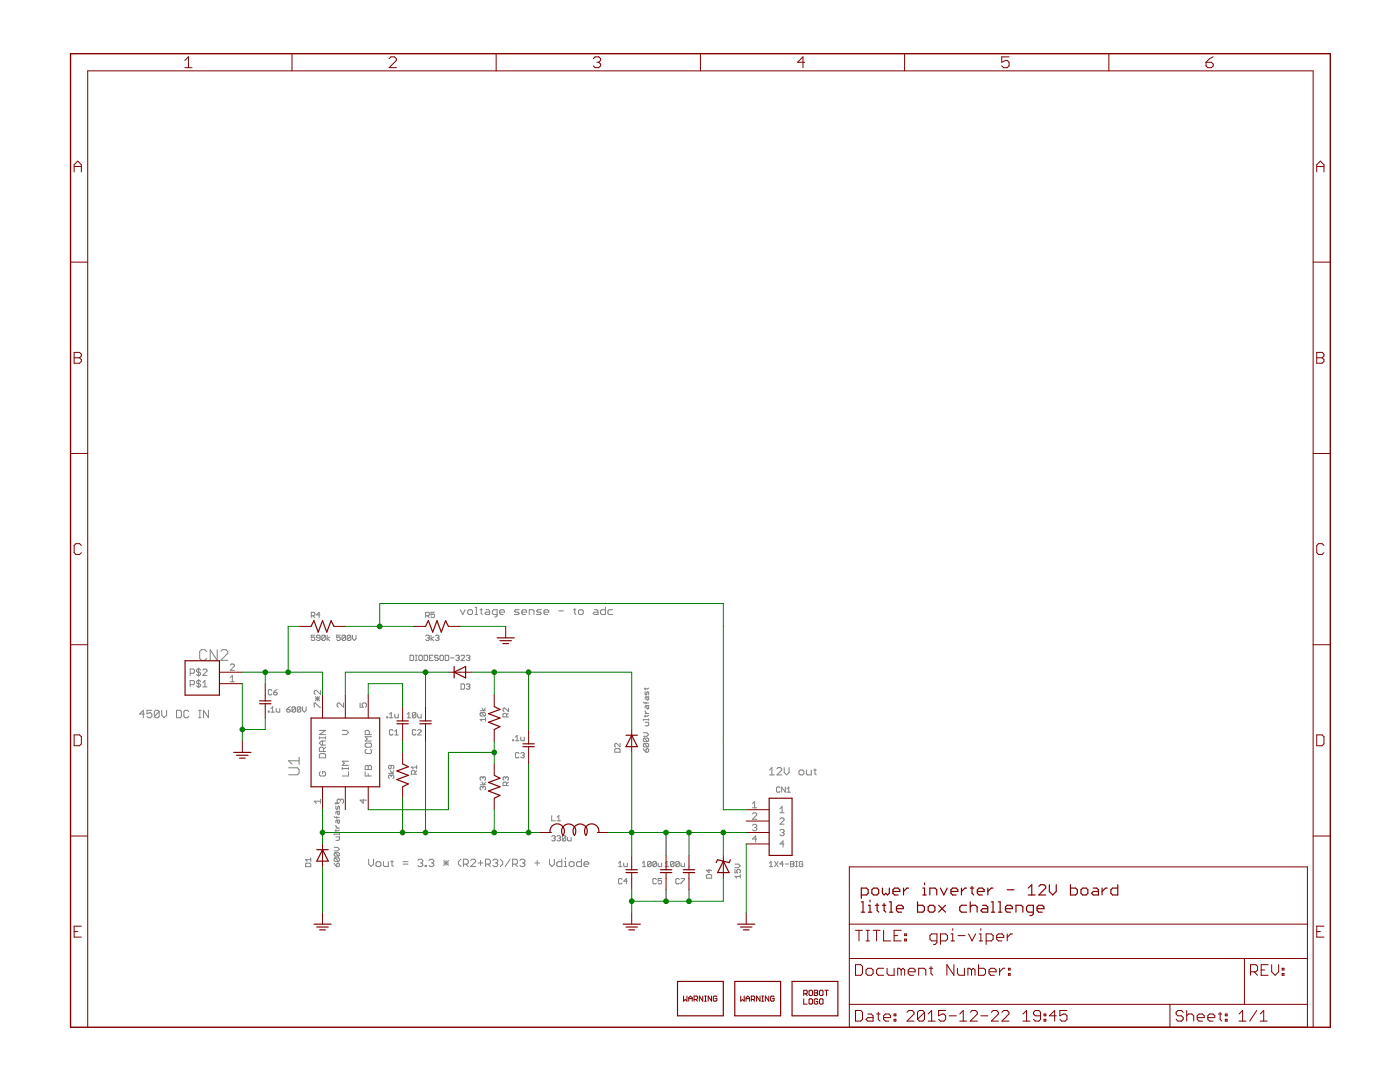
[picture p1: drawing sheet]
<?xml version="1.0" encoding="utf-8"?>
<!DOCTYPE eagle SYSTEM "eagle.dtd">
<eagle version="7.2.0">
<drawing>
<settings>
<setting alwaysvectorfont="yes"/>
<setting verticaltext="up"/>
</settings>
<grid distance="0.1" unitdist="inch" unit="inch" style="lines" multiple="1" display="no" altdistance="0.01" altunitdist="inch" altunit="inch"/>
<schematic xreflabel="%F%N/%S.%C%R" xrefpart="/%S.%C%R">
<libraries>
<library name="frames">
<symbols>
<symbol name="FRAME_A_L">
<frame x1="0" y1="0" x2="279.4" y2="215.9" columns="6" rows="5" layer="94" border-bottom="no"/>
</symbol>
<symbol name="DOCFIELD">
<wire x1="0" y1="0" x2="71.12" y2="0" width="0.1016" layer="94"/>
<wire x1="101.6" y1="15.24" x2="87.63" y2="15.24" width="0.1016" layer="94"/>
<wire x1="0" y1="0" x2="0" y2="5.08" width="0.1016" layer="94"/>
<wire x1="0" y1="5.08" x2="71.12" y2="5.08" width="0.1016" layer="94"/>
<wire x1="0" y1="5.08" x2="0" y2="15.24" width="0.1016" layer="94"/>
<wire x1="101.6" y1="15.24" x2="101.6" y2="5.08" width="0.1016" layer="94"/>
<wire x1="71.12" y1="5.08" x2="71.12" y2="0" width="0.1016" layer="94"/>
<wire x1="71.12" y1="5.08" x2="87.63" y2="5.08" width="0.1016" layer="94"/>
<wire x1="71.12" y1="0" x2="101.6" y2="0" width="0.1016" layer="94"/>
<wire x1="87.63" y1="15.24" x2="87.63" y2="5.08" width="0.1016" layer="94"/>
<wire x1="87.63" y1="15.24" x2="0" y2="15.24" width="0.1016" layer="94"/>
<wire x1="87.63" y1="5.08" x2="101.6" y2="5.08" width="0.1016" layer="94"/>
<wire x1="101.6" y1="5.08" x2="101.6" y2="0" width="0.1016" layer="94"/>
<wire x1="0" y1="15.24" x2="0" y2="22.86" width="0.1016" layer="94"/>
<wire x1="101.6" y1="35.56" x2="0" y2="35.56" width="0.1016" layer="94"/>
<wire x1="101.6" y1="35.56" x2="101.6" y2="22.86" width="0.1016" layer="94"/>
<wire x1="0" y1="22.86" x2="101.6" y2="22.86" width="0.1016" layer="94"/>
<wire x1="0" y1="22.86" x2="0" y2="35.56" width="0.1016" layer="94"/>
<wire x1="101.6" y1="22.86" x2="101.6" y2="15.24" width="0.1016" layer="94"/>
<text x="1.27" y="1.27" size="2.54" layer="94" font="vector">Date:</text>
<text x="12.7" y="1.27" size="2.54" layer="94" font="vector">&gt;LAST_DATE_TIME</text>
<text x="72.39" y="1.27" size="2.54" layer="94" font="vector">Sheet:</text>
<text x="86.36" y="1.27" size="2.54" layer="94" font="vector">&gt;SHEET</text>
<text x="88.9" y="11.43" size="2.54" layer="94" font="vector">REV:</text>
<text x="1.27" y="19.05" size="2.54" layer="94" font="vector">TITLE:</text>
<text x="1.27" y="11.43" size="2.54" layer="94" font="vector">Document Number:</text>
<text x="17.78" y="19.05" size="2.54" layer="94" font="vector">&gt;DRAWING_NAME</text>
</symbol>
</symbols>
<devicesets>
<deviceset name="FRAME_A_L" prefix="FRAME" uservalue="yes">
<gates>
<gate name="G$1" symbol="FRAME_A_L" x="0" y="0" addlevel="always"/>
<gate name="G$2" symbol="DOCFIELD" x="172.72" y="0" addlevel="always"/>
</gates>
<devices>
<device name="">
<technologies>
<technology name=""/>
</technologies>
</device>
</devices>
</deviceset>
</devicesets>
</library>
<library name="jaw">
<symbols>
<symbol name="VIPER26">
<pin name="LIM" x="-12.7" y="0" length="middle"/>
<pin name="G" x="-12.7" y="5.08" length="middle"/>
<pin name="FB" x="-12.7" y="-5.08" length="middle"/>
<pin name="V" x="12.7" y="0" length="middle" rot="R180"/>
<pin name="DRAIN" x="12.7" y="5.08" length="middle" rot="R180"/>
<pin name="COMP" x="12.7" y="-5.08" length="middle" rot="R180"/>
<wire x1="-7.62" y1="7.62" x2="7.62" y2="7.62" width="0.254" layer="94"/>
<wire x1="7.62" y1="7.62" x2="7.62" y2="-7.62" width="0.254" layer="94"/>
<wire x1="7.62" y1="-7.62" x2="-7.62" y2="-7.62" width="0.254" layer="94"/>
<wire x1="-7.62" y1="-7.62" x2="-7.62" y2="7.62" width="0.254" layer="94"/>
<text x="-5.08" y="10.16" size="2.54" layer="95">&gt;NAME</text>
</symbol>
<symbol name="PWR-GND">
<pin name="GND" x="0" y="2.54" visible="off" length="short" direction="sup" rot="R270"/>
<wire x1="-1.905" y1="0" x2="1.905" y2="0" width="0.254" layer="94"/>
<wire x1="-1.27" y1="-0.635" x2="1.27" y2="-0.635" width="0.254" layer="94"/>
<wire x1="-0.635" y1="-1.27" x2="0.635" y2="-1.27" width="0.254" layer="94"/>
</symbol>
<symbol name="DIODE">
<wire x1="-1.27" y1="-1.27" x2="1.27" y2="0" width="0.254" layer="94"/>
<wire x1="1.27" y1="0" x2="-1.27" y2="1.27" width="0.254" layer="94"/>
<wire x1="1.27" y1="1.27" x2="1.27" y2="0" width="0.254" layer="94"/>
<wire x1="-1.27" y1="1.27" x2="-1.27" y2="-1.27" width="0.254" layer="94"/>
<wire x1="1.27" y1="0" x2="1.27" y2="-1.27" width="0.254" layer="94"/>
<text x="-2.54" y="2.54" size="1.27" layer="95">&gt;NAME</text>
<text x="-2.54" y="-3.81" size="1.27" layer="96">&gt;VALUE</text>
<pin name="A" x="-2.54" y="0" visible="off" length="short" direction="pas"/>
<pin name="C" x="2.54" y="0" visible="off" length="short" direction="pas" rot="R180"/>
</symbol>
<symbol name="L">
<pin name="P$1" x="-7.62" y="0" visible="off" length="short" direction="pas" swaplevel="1"/>
<pin name="P$2" x="7.62" y="0" visible="off" length="short" direction="pas" swaplevel="1" rot="R180"/>
<text x="-5.08" y="2.54" size="1.27" layer="95">&gt;NAME</text>
<text x="-5.08" y="-1.905" size="1.27" layer="96">&gt;VALUE</text>
<wire x1="-2.54" y1="-0.635" x2="0" y2="-0.635" width="0.254" layer="94" curve="-253.739795"/>
<wire x1="0" y1="-0.635" x2="2.54" y2="-0.635" width="0.254" layer="94" curve="-253.739795"/>
<wire x1="-2.54" y1="-0.635" x2="-5.3975" y2="0" width="0.254" layer="94" curve="228.17983"/>
<wire x1="2.54" y1="-0.635" x2="5.3975" y2="0" width="0.254" layer="94" curve="-228.17983"/>
</symbol>
<symbol name="C">
<pin name="P$1" x="0" y="5.08" visible="off" length="short" direction="pas" swaplevel="1" rot="R270"/>
<pin name="P$2" x="0" y="-2.54" visible="off" length="short" direction="pas" swaplevel="1" rot="R90"/>
<text x="0.635" y="2.54" size="1.27" layer="95">&gt;NAME</text>
<text x="0.635" y="-1.27" size="1.27" layer="96">&gt;VALUE</text>
<wire x1="1.27" y1="1.27" x2="0" y2="1.27" width="0.254" layer="94"/>
<wire x1="0" y1="1.27" x2="-1.27" y2="1.27" width="0.254" layer="94"/>
<wire x1="1.27" y1="0.635" x2="0" y2="0.635" width="0.254" layer="94"/>
<wire x1="0" y1="0.635" x2="-1.27" y2="0.635" width="0.254" layer="94"/>
<wire x1="0" y1="1.27" x2="0" y2="2.54" width="0.1524" layer="94"/>
<wire x1="0" y1="0.635" x2="0" y2="0" width="0.1524" layer="94"/>
</symbol>
<symbol name="R">
<pin name="P$1" x="-5.08" y="0" visible="off" length="short" direction="pas" swaplevel="1"/>
<pin name="P$2" x="5.08" y="0" visible="off" length="short" direction="pas" swaplevel="1" rot="R180"/>
<wire x1="-2.54" y1="0" x2="-1.905" y2="1.27" width="0.254" layer="94"/>
<wire x1="-1.905" y1="1.27" x2="-0.9525" y2="-1.27" width="0.254" layer="94"/>
<wire x1="-0.9525" y1="-1.27" x2="0" y2="1.27" width="0.254" layer="94"/>
<wire x1="0" y1="1.27" x2="0.9525" y2="-1.27" width="0.254" layer="94"/>
<wire x1="0.9525" y1="-1.27" x2="1.905" y2="1.27" width="0.254" layer="94"/>
<text x="-2.54" y="1.905" size="1.27" layer="95">&gt;NAME</text>
<text x="-2.54" y="-3.175" size="1.27" layer="96">&gt;VALUE</text>
<wire x1="1.905" y1="1.27" x2="2.54" y2="0" width="0.254" layer="94"/>
</symbol>
<symbol name="ZENER">
<wire x1="-1.27" y1="-1.27" x2="1.27" y2="0" width="0.254" layer="94"/>
<wire x1="1.27" y1="0" x2="-1.27" y2="1.27" width="0.254" layer="94"/>
<wire x1="1.5875" y1="1.27" x2="1.27" y2="0" width="0.254" layer="94"/>
<wire x1="-1.27" y1="1.27" x2="-1.27" y2="-1.27" width="0.254" layer="94"/>
<wire x1="1.27" y1="0" x2="0.9525" y2="-1.27" width="0.254" layer="94"/>
<text x="-2.54" y="2.54" size="1.27" layer="95">&gt;NAME</text>
<text x="-2.54" y="-3.81" size="1.27" layer="96">&gt;VALUE</text>
<pin name="A" x="-2.54" y="0" visible="off" length="short" direction="pas"/>
<pin name="C" x="2.54" y="0" visible="off" length="short" direction="pas" rot="R180"/>
<wire x1="0.9525" y1="1.5875" x2="1.5875" y2="1.27" width="0.254" layer="94"/>
<wire x1="0.9525" y1="-1.27" x2="1.5875" y2="-1.5875" width="0.254" layer="94"/>
</symbol>
<symbol name="HEADER-1X2">
<pin name="P$1" x="-5.08" y="2.54" length="middle"/>
<pin name="P$2" x="-5.08" y="0" length="middle"/>
<wire x1="0" y1="2.54" x2="0" y2="5.08" width="0.254" layer="94"/>
<wire x1="0" y1="5.08" x2="7.62" y2="5.08" width="0.254" layer="94"/>
<wire x1="7.62" y1="5.08" x2="7.62" y2="-2.54" width="0.254" layer="94"/>
<wire x1="7.62" y1="-2.54" x2="0" y2="-2.54" width="0.254" layer="94"/>
<wire x1="0" y1="-2.54" x2="0" y2="2.54" width="0.254" layer="94"/>
<text x="-2.54" y="-5.08" size="2.54" layer="95">&gt;NAME</text>
</symbol>
<symbol name="ROBOTMAN-LOGO">
<text x="-2.54" y="0" size="1.27" layer="94">ROBOT
LOGO</text>
<wire x1="-5.08" y1="5.08" x2="-5.08" y2="-2.54" width="0.254" layer="94"/>
<wire x1="-5.08" y1="-2.54" x2="5.08" y2="-2.54" width="0.254" layer="94"/>
<wire x1="5.08" y1="-2.54" x2="5.08" y2="5.08" width="0.254" layer="94"/>
<wire x1="5.08" y1="5.08" x2="-5.08" y2="5.08" width="0.254" layer="94"/>
</symbol>
<symbol name="SYMBOL-WARNING">
<wire x1="-5.08" y1="2.54" x2="-5.08" y2="-5.08" width="0.254" layer="94"/>
<wire x1="-5.08" y1="-5.08" x2="5.08" y2="-5.08" width="0.254" layer="94"/>
<wire x1="5.08" y1="-5.08" x2="5.08" y2="2.54" width="0.254" layer="94"/>
<wire x1="5.08" y1="2.54" x2="-5.08" y2="2.54" width="0.254" layer="94"/>
<text x="-3.81" y="-1.905" size="1.27" layer="94" ratio="10">WARNING</text>
</symbol>
</symbols>
<devicesets>
<deviceset name="VIPER26" prefix="U">
<gates>
<gate name="G$1" symbol="VIPER26" x="0" y="0"/>
</gates>
<devices>
<device name="DIP7" package="VIPER26-P7">
<connects>
<connect gate="G$1" pin="COMP" pad="5"/>
<connect gate="G$1" pin="DRAIN" pad="7 8"/>
<connect gate="G$1" pin="FB" pad="4"/>
<connect gate="G$1" pin="G" pad="1"/>
<connect gate="G$1" pin="LIM" pad="3"/>
<connect gate="G$1" pin="V" pad="2"/>
</connects>
<technologies>
<technology name=""/>
</technologies>
</device>
</devices>
</deviceset>
<deviceset name="PWR-GND" prefix="GND">
<gates>
<gate name="G$1" symbol="PWR-GND" x="0" y="0"/>
</gates>
<devices>
<device name="">
<technologies>
<technology name=""/>
</technologies>
</device>
</devices>
</deviceset>
<deviceset name="DIODE" prefix="D">
<gates>
<gate name="G$1" symbol="DIODE" x="0" y="0"/>
</gates>
<devices>
<device name="SOD-123" package="SOD-123">
<connects>
<connect gate="G$1" pin="A" pad="A"/>
<connect gate="G$1" pin="C" pad="C"/>
</connects>
<technologies>
<technology name=""/>
</technologies>
</device>
<device name="SOD-323" package="SOD-323">
<connects>
<connect gate="G$1" pin="A" pad="A"/>
<connect gate="G$1" pin="C" pad="C"/>
</connects>
<technologies>
<technology name=""/>
</technologies>
</device>
<device name="DO-219AB" package="DO-219AB">
<connects>
<connect gate="G$1" pin="A" pad="A"/>
<connect gate="G$1" pin="C" pad="C"/>
</connects>
<technologies>
<technology name=""/>
</technologies>
</device>
<device name="DO-214AA" package="DO-214AA">
<connects>
<connect gate="G$1" pin="A" pad="A"/>
<connect gate="G$1" pin="C" pad="C"/>
</connects>
<technologies>
<technology name=""/>
</technologies>
</device>
<device name="DO-214AC" package="DO-214AC">
<connects>
<connect gate="G$1" pin="A" pad="A"/>
<connect gate="G$1" pin="C" pad="C"/>
</connects>
<technologies>
<technology name=""/>
</technologies>
</device>
</devices>
</deviceset>
<deviceset name="L" prefix="L" uservalue="yes">
<gates>
<gate name="G$1" symbol="L" x="0" y="0"/>
</gates>
<devices>
<device name="SMD0603" package="SMD0603">
<connects>
<connect gate="G$1" pin="P$1" pad="1"/>
<connect gate="G$1" pin="P$2" pad="2"/>
</connects>
<technologies>
<technology name=""/>
</technologies>
</device>
<device name="CMS3" package="CMS3">
<connects>
<connect gate="G$1" pin="P$1" pad="1"/>
<connect gate="G$1" pin="P$2" pad="2"/>
</connects>
<technologies>
<technology name=""/>
</technologies>
</device>
<device name="WEPD" package="WEPDSMD">
<connects>
<connect gate="G$1" pin="P$1" pad="1"/>
<connect gate="G$1" pin="P$2" pad="2"/>
</connects>
<technologies>
<technology name=""/>
</technologies>
</device>
<device name="1140" package="BOURNS1140">
<connects>
<connect gate="G$1" pin="P$1" pad="P$1"/>
<connect gate="G$1" pin="P$2" pad="P$2"/>
</connects>
<technologies>
<technology name=""/>
</technologies>
</device>
<device name="AIRD03" package="AIRD03">
<connects>
<connect gate="G$1" pin="P$1" pad="P$1"/>
<connect gate="G$1" pin="P$2" pad="P$2"/>
</connects>
<technologies>
<technology name=""/>
</technologies>
</device>
<device name="2303" package="BOURNS2303">
<connects>
<connect gate="G$1" pin="P$1" pad="P$1"/>
<connect gate="G$1" pin="P$2" pad="P$2"/>
</connects>
<technologies>
<technology name=""/>
</technologies>
</device>
<device name="2100" package="BOURNS2100">
<connects>
<connect gate="G$1" pin="P$1" pad="P$1"/>
<connect gate="G$1" pin="P$2" pad="P$2"/>
</connects>
<technologies>
<technology name=""/>
</technologies>
</device>
</devices>
</deviceset>
<deviceset name="C" prefix="C" uservalue="yes">
<gates>
<gate name="G$1" symbol="C" x="0" y="0"/>
</gates>
<devices>
<device name="0603" package="SMD0603">
<connects>
<connect gate="G$1" pin="P$1" pad="1"/>
<connect gate="G$1" pin="P$2" pad="2"/>
</connects>
<technologies>
<technology name=""/>
</technologies>
</device>
<device name="0805" package="SMD0805">
<connects>
<connect gate="G$1" pin="P$1" pad="1"/>
<connect gate="G$1" pin="P$2" pad="2"/>
</connects>
<technologies>
<technology name=""/>
</technologies>
</device>
<device name="1210" package="SMD1210">
<connects>
<connect gate="G$1" pin="P$1" pad="1"/>
<connect gate="G$1" pin="P$2" pad="2"/>
</connects>
<technologies>
<technology name=""/>
</technologies>
</device>
<device name="MKP1848S62010JY5F" package="MKP1848S62010JY5F">
<connects>
<connect gate="G$1" pin="P$1" pad="1A 1B"/>
<connect gate="G$1" pin="P$2" pad="2A 2B"/>
</connects>
<technologies>
<technology name=""/>
</technologies>
</device>
<device name="R46KI333000N1M" package="R46KI333000N1M">
<connects>
<connect gate="G$1" pin="P$1" pad="P$1"/>
<connect gate="G$1" pin="P$2" pad="P$2"/>
</connects>
<technologies>
<technology name=""/>
</technologies>
</device>
<device name="2220" package="SMD2220">
<connects>
<connect gate="G$1" pin="P$1" pad="P$1"/>
<connect gate="G$1" pin="P$2" pad="P$2"/>
</connects>
<technologies>
<technology name=""/>
</technologies>
</device>
</devices>
</deviceset>
<deviceset name="R" prefix="R" uservalue="yes">
<gates>
<gate name="G$1" symbol="R" x="0" y="0"/>
</gates>
<devices>
<device name="0603" package="SMD0603">
<connects>
<connect gate="G$1" pin="P$1" pad="1"/>
<connect gate="G$1" pin="P$2" pad="2"/>
</connects>
<technologies>
<technology name=""/>
</technologies>
</device>
<device name="1206" package="SMD1206">
<connects>
<connect gate="G$1" pin="P$1" pad="1"/>
<connect gate="G$1" pin="P$2" pad="2"/>
</connects>
<technologies>
<technology name=""/>
</technologies>
</device>
<device name="2512" package="SMD2512">
<connects>
<connect gate="G$1" pin="P$1" pad="P$1"/>
<connect gate="G$1" pin="P$2" pad="P$2"/>
</connects>
<technologies>
<technology name=""/>
</technologies>
</device>
<device name="0612" package="SMD0612">
<connects>
<connect gate="G$1" pin="P$1" pad="P$1"/>
<connect gate="G$1" pin="P$2" pad="P$2"/>
</connects>
<technologies>
<technology name=""/>
</technologies>
</device>
</devices>
</deviceset>
<deviceset name="ZENER" prefix="D">
<gates>
<gate name="G$1" symbol="ZENER" x="0" y="0"/>
</gates>
<devices>
<device name="" package="SOD-323@1">
<connects>
<connect gate="G$1" pin="A" pad="A"/>
<connect gate="G$1" pin="C" pad="C"/>
</connects>
<technologies>
<technology name=""/>
</technologies>
</device>
</devices>
</deviceset>
<deviceset name="HEADER-1X2" prefix="CN">
<gates>
<gate name="G$1" symbol="HEADER-1X2" x="-2.54" y="0"/>
</gates>
<devices>
<device name="M127" package="M127-1X2-THM">
<connects>
<connect gate="G$1" pin="P$1" pad="P$1"/>
<connect gate="G$1" pin="P$2" pad="P$2"/>
</connects>
<technologies>
<technology name=""/>
</technologies>
</device>
<device name="M254" package="HEADER-1X2-THM-TIGHT">
<connects>
<connect gate="G$1" pin="P$1" pad="P$1"/>
<connect gate="G$1" pin="P$2" pad="P$2"/>
</connects>
<technologies>
<technology name=""/>
</technologies>
</device>
<device name=".4" package="HEADER-1X2-THM-WIDE">
<connects>
<connect gate="G$1" pin="P$1" pad="1"/>
<connect gate="G$1" pin="P$2" pad="2"/>
</connects>
<technologies>
<technology name=""/>
</technologies>
</device>
</devices>
</deviceset>
<deviceset name="ROBOTMAN-LOGO">
<gates>
<gate name="G$1" symbol="ROBOTMAN-LOGO" x="0" y="0"/>
</gates>
<devices>
<device name="" package="ROBOTMAN-LOGO">
<technologies>
<technology name=""/>
</technologies>
</device>
</devices>
</deviceset>
<deviceset name="SYMBOL-WARNING">
<gates>
<gate name="G$1" symbol="SYMBOL-WARNING" x="0" y="2.54"/>
</gates>
<devices>
<device name="" package="SYMBOL-WARNING">
<technologies>
<technology name=""/>
</technologies>
</device>
</devices>
</deviceset>
</devicesets>
</library>
<library name="adafruit">
<symbols>
<symbol name="1X4">
<wire x1="0" y1="5.08" x2="5.08" y2="5.08" width="0.254" layer="94"/>
<wire x1="5.08" y1="5.08" x2="5.08" y2="-7.62" width="0.254" layer="94"/>
<wire x1="5.08" y1="-7.62" x2="0" y2="-7.62" width="0.254" layer="94"/>
<wire x1="0" y1="-7.62" x2="0" y2="5.08" width="0.254" layer="94"/>
<text x="5.08" y="7.62" size="1.27" layer="95" font="vector" rot="R180">&gt;NAME</text>
<text x="0" y="-10.16" size="1.27" layer="96" font="vector">&gt;VALUE</text>
<pin name="1" x="-5.08" y="2.54" length="middle"/>
<pin name="2" x="-5.08" y="0" length="middle"/>
<pin name="3" x="-5.08" y="-2.54" length="middle"/>
<pin name="4" x="-5.08" y="-5.08" length="middle"/>
</symbol>
</symbols>
<devicesets>
<deviceset name="1X4" prefix="CN">
<gates>
<gate name="G$1" symbol="1X4" x="0" y="0"/>
</gates>
<devices>
<device name="FPC0.5" package="FPC_0.5MM-4">
<connects>
<connect gate="G$1" pin="1" pad="1"/>
<connect gate="G$1" pin="2" pad="2"/>
<connect gate="G$1" pin="3" pad="3"/>
<connect gate="G$1" pin="4" pad="4"/>
</connects>
<technologies>
<technology name=""/>
</technologies>
</device>
<device name="-BIG" package="1X04-BIG">
<connects>
<connect gate="G$1" pin="1" pad="1"/>
<connect gate="G$1" pin="2" pad="2"/>
<connect gate="G$1" pin="3" pad="3"/>
<connect gate="G$1" pin="4" pad="4"/>
</connects>
<technologies>
<technology name=""/>
</technologies>
</device>
<device name="-CLEANBIG" package="1X04-CLEANBIG">
<connects>
<connect gate="G$1" pin="1" pad="1"/>
<connect gate="G$1" pin="2" pad="2"/>
<connect gate="G$1" pin="3" pad="3"/>
<connect gate="G$1" pin="4" pad="4"/>
</connects>
<technologies>
<technology name=""/>
</technologies>
</device>
<device name="-3.5MM" package="1X04-3.5MM">
<connects>
<connect gate="G$1" pin="1" pad="1"/>
<connect gate="G$1" pin="2" pad="2"/>
<connect gate="G$1" pin="3" pad="3"/>
<connect gate="G$1" pin="4" pad="4"/>
</connects>
<technologies>
<technology name=""/>
</technologies>
</device>
</devices>
</deviceset>
</devicesets>
</library>
</libraries>
<attributes>
</attributes>
<variantdefs>
</variantdefs>
<classes>
<class number="0" name="default" width="0" drill="0">
</class>
</classes>
<parts>
<part name="FRAME1" library="frames" deviceset="FRAME_A_L" device=""/>
<part name="U1" library="jaw" deviceset="VIPER26" device="DIP7"/>
<part name="GND1" library="jaw" deviceset="PWR-GND" device=""/>
<part name="GND2" library="jaw" deviceset="PWR-GND" device=""/>
<part name="D1" library="jaw" deviceset="DIODE" device="DO-214AC" value="600V ultrafast"/>
<part name="D2" library="jaw" deviceset="DIODE" device="DO-214AC" value="600V ultrafast"/>
<part name="D3" library="jaw" deviceset="DIODE" device="SOD-323" value="DIODESOD-323"/>
<part name="L1" library="jaw" deviceset="L" device="2100" value="330u"/>
<part name="C1" library="jaw" deviceset="C" device="0603" value=".1u"/>
<part name="C2" library="jaw" deviceset="C" device="0603" value="10u"/>
<part name="C3" library="jaw" deviceset="C" device="0603" value=".1u"/>
<part name="C4" library="jaw" deviceset="C" device="0603" value="1u"/>
<part name="R1" library="jaw" deviceset="R" device="0603" value="3k9"/>
<part name="R2" library="jaw" deviceset="R" device="0603" value="10k"/>
<part name="R3" library="jaw" deviceset="R" device="0603" value="3k3"/>
<part name="D4" library="jaw" deviceset="ZENER" device="" value="15V"/>
<part name="C5" library="jaw" deviceset="C" device="1210" value="100u"/>
<part name="CN2" library="jaw" deviceset="HEADER-1X2" device=".4" value="HEADER-1X2.4"/>
<part name="GND3" library="jaw" deviceset="PWR-GND" device=""/>
<part name="GND4" library="jaw" deviceset="PWR-GND" device=""/>
<part name="R4" library="jaw" deviceset="R" device="1206" value="590k 500V"/>
<part name="R5" library="jaw" deviceset="R" device="0603" value="3k3"/>
<part name="GND6" library="jaw" deviceset="PWR-GND" device=""/>
<part name="U$1" library="jaw" deviceset="ROBOTMAN-LOGO" device=""/>
<part name="CN1" library="adafruit" deviceset="1X4" device="-BIG"/>
<part name="U$2" library="jaw" deviceset="SYMBOL-WARNING" device=""/>
<part name="U$3" library="jaw" deviceset="SYMBOL-WARNING" device=""/>
<part name="C6" library="jaw" deviceset="C" device="1210" value=".1u 600V"/>
<part name="C7" library="jaw" deviceset="C" device="1210" value="100u"/>
</parts>
<sheets>
<sheet>
<plain>
<text x="15.24" y="68.58" size="1.778" layer="97">450V DC IN</text>
<text x="66.04" y="35.56" size="1.778" layer="97">Vout = 3.3 * (R2+R3)/R3 + Vdiode</text>
<text x="154.94" y="55.88" size="1.778" layer="97">12V out</text>
<text x="175.26" y="25.4" size="2.54" layer="94" ratio="10">power inverter - 12V board
little box challenge</text>
<text x="86.36" y="91.44" size="1.778" layer="97" ratio="10">voltage sense - to adc</text>
</plain>
<instances>
<instance part="FRAME1" gate="G$1" x="0" y="0"/>
<instance part="FRAME1" gate="G$2" x="172.72" y="0"/>
<instance part="U1" gate="G$1" x="60.96" y="60.96" rot="R90"/>
<instance part="GND1" gate="G$1" x="55.88" y="22.86"/>
<instance part="GND2" gate="G$1" x="124.46" y="22.86"/>
<instance part="D1" gate="G$1" x="55.88" y="38.1" rot="R90"/>
<instance part="D2" gate="G$1" x="124.46" y="63.5" rot="R90"/>
<instance part="D3" gate="G$1" x="86.36" y="78.74" rot="R180"/>
<instance part="L1" gate="G$1" x="111.76" y="43.18"/>
<instance part="C1" gate="G$1" x="73.66" y="68.58" rot="R180"/>
<instance part="C2" gate="G$1" x="78.74" y="68.58" rot="R180"/>
<instance part="C3" gate="G$1" x="101.6" y="63.5" rot="R180"/>
<instance part="C4" gate="G$1" x="124.46" y="35.56" rot="R180"/>
<instance part="R1" gate="G$1" x="73.66" y="55.88" rot="R270"/>
<instance part="R2" gate="G$1" x="93.98" y="68.58" rot="R270"/>
<instance part="R3" gate="G$1" x="93.98" y="53.34" rot="R270"/>
<instance part="D4" gate="G$1" x="144.78" y="35.56" rot="R90"/>
<instance part="C5" gate="G$1" x="132.08" y="35.56" rot="R180"/>
<instance part="CN2" gate="G$1" x="33.02" y="78.74" rot="R180"/>
<instance part="GND3" gate="G$1" x="38.1" y="60.96"/>
<instance part="GND4" gate="G$1" x="149.86" y="22.86"/>
<instance part="R4" gate="G$1" x="55.88" y="88.9"/>
<instance part="R5" gate="G$1" x="81.28" y="88.9"/>
<instance part="GND6" gate="G$1" x="96.52" y="86.36"/>
<instance part="U$1" gate="G$1" x="165.1" y="5.08"/>
<instance part="CN1" gate="G$1" x="154.94" y="45.72"/>
<instance part="U$2" gate="G$1" x="152.4" y="7.62"/>
<instance part="U$3" gate="G$1" x="139.7" y="7.62"/>
<instance part="C6" gate="G$1" x="43.18" y="71.12"/>
<instance part="C7" gate="G$1" x="137.16" y="35.56" rot="R180"/>
</instances>
<busses>
</busses>
<nets>
<net name="N$1" class="0">
<segment>
<pinref part="C1" gate="G$1" pin="P$1"/>
<pinref part="R1" gate="G$1" pin="P$1"/>
<wire x1="73.66" y1="60.96" x2="73.66" y2="63.5" width="0.1524" layer="91"/>
</segment>
</net>
<net name="N$2" class="0">
<segment>
<pinref part="U1" gate="G$1" pin="G"/>
<pinref part="D1" gate="G$1" pin="C"/>
<wire x1="55.88" y1="40.64" x2="55.88" y2="43.18" width="0.1524" layer="91"/>
<wire x1="55.88" y1="43.18" x2="55.88" y2="48.26" width="0.1524" layer="91"/>
<wire x1="55.88" y1="43.18" x2="73.66" y2="43.18" width="0.1524" layer="91"/>
<junction x="55.88" y="43.18"/>
<pinref part="R1" gate="G$1" pin="P$2"/>
<wire x1="73.66" y1="43.18" x2="78.74" y2="43.18" width="0.1524" layer="91"/>
<wire x1="78.74" y1="43.18" x2="93.98" y2="43.18" width="0.1524" layer="91"/>
<wire x1="93.98" y1="43.18" x2="101.6" y2="43.18" width="0.1524" layer="91"/>
<wire x1="73.66" y1="50.8" x2="73.66" y2="43.18" width="0.1524" layer="91"/>
<junction x="73.66" y="43.18"/>
<pinref part="C2" gate="G$1" pin="P$1"/>
<wire x1="78.74" y1="63.5" x2="78.74" y2="43.18" width="0.1524" layer="91"/>
<junction x="78.74" y="43.18"/>
<pinref part="R3" gate="G$1" pin="P$2"/>
<wire x1="93.98" y1="48.26" x2="93.98" y2="43.18" width="0.1524" layer="91"/>
<junction x="93.98" y="43.18"/>
<pinref part="C3" gate="G$1" pin="P$1"/>
<wire x1="101.6" y1="58.42" x2="101.6" y2="43.18" width="0.1524" layer="91"/>
<pinref part="L1" gate="G$1" pin="P$1"/>
<wire x1="101.6" y1="43.18" x2="104.14" y2="43.18" width="0.1524" layer="91"/>
<junction x="101.6" y="43.18"/>
</segment>
</net>
<net name="N$3" class="0">
<segment>
<pinref part="C1" gate="G$1" pin="P$2"/>
<wire x1="73.66" y1="71.12" x2="73.66" y2="76.2" width="0.1524" layer="91"/>
<wire x1="73.66" y1="76.2" x2="66.04" y2="76.2" width="0.1524" layer="91"/>
<pinref part="U1" gate="G$1" pin="COMP"/>
<wire x1="66.04" y1="76.2" x2="66.04" y2="73.66" width="0.1524" layer="91"/>
</segment>
</net>
<net name="N$4" class="0">
<segment>
<pinref part="C2" gate="G$1" pin="P$2"/>
<wire x1="78.74" y1="71.12" x2="78.74" y2="78.74" width="0.1524" layer="91"/>
<wire x1="78.74" y1="78.74" x2="60.96" y2="78.74" width="0.1524" layer="91"/>
<pinref part="U1" gate="G$1" pin="V"/>
<wire x1="60.96" y1="78.74" x2="60.96" y2="73.66" width="0.1524" layer="91"/>
<pinref part="D3" gate="G$1" pin="C"/>
<wire x1="83.82" y1="78.74" x2="78.74" y2="78.74" width="0.1524" layer="91"/>
<junction x="78.74" y="78.74"/>
</segment>
</net>
<net name="N$6" class="0">
<segment>
<pinref part="R2" gate="G$1" pin="P$1"/>
<pinref part="D3" gate="G$1" pin="A"/>
<wire x1="93.98" y1="73.66" x2="93.98" y2="78.74" width="0.1524" layer="91"/>
<wire x1="93.98" y1="78.74" x2="88.9" y2="78.74" width="0.1524" layer="91"/>
<pinref part="C3" gate="G$1" pin="P$2"/>
<wire x1="101.6" y1="66.04" x2="101.6" y2="78.74" width="0.1524" layer="91"/>
<wire x1="101.6" y1="78.74" x2="93.98" y2="78.74" width="0.1524" layer="91"/>
<junction x="93.98" y="78.74"/>
<pinref part="D2" gate="G$1" pin="C"/>
<wire x1="124.46" y1="66.04" x2="124.46" y2="78.74" width="0.1524" layer="91"/>
<wire x1="124.46" y1="78.74" x2="101.6" y2="78.74" width="0.1524" layer="91"/>
<junction x="101.6" y="78.74"/>
</segment>
</net>
<net name="N$7" class="0">
<segment>
<pinref part="U1" gate="G$1" pin="FB"/>
<wire x1="66.04" y1="48.26" x2="83.82" y2="48.26" width="0.1524" layer="91"/>
<pinref part="R3" gate="G$1" pin="P$1"/>
<pinref part="R2" gate="G$1" pin="P$2"/>
<wire x1="93.98" y1="63.5" x2="93.98" y2="60.96" width="0.1524" layer="91"/>
<wire x1="93.98" y1="60.96" x2="93.98" y2="58.42" width="0.1524" layer="91"/>
<wire x1="83.82" y1="48.26" x2="83.82" y2="60.96" width="0.1524" layer="91"/>
<wire x1="83.82" y1="60.96" x2="93.98" y2="60.96" width="0.1524" layer="91"/>
<junction x="93.98" y="60.96"/>
</segment>
</net>
<net name="VOUT" class="0">
<segment>
<pinref part="D2" gate="G$1" pin="A"/>
<wire x1="124.46" y1="43.18" x2="129.54" y2="43.18" width="0.1524" layer="91"/>
<wire x1="129.54" y1="43.18" x2="132.08" y2="43.18" width="0.1524" layer="91"/>
<wire x1="132.08" y1="43.18" x2="137.16" y2="43.18" width="0.1524" layer="91"/>
<wire x1="137.16" y1="43.18" x2="144.78" y2="43.18" width="0.1524" layer="91"/>
<wire x1="144.78" y1="43.18" x2="149.86" y2="43.18" width="0.1524" layer="91"/>
<wire x1="124.46" y1="43.18" x2="124.46" y2="60.96" width="0.1524" layer="91"/>
<junction x="124.46" y="43.18"/>
<pinref part="C4" gate="G$1" pin="P$2"/>
<wire x1="124.46" y1="43.18" x2="124.46" y2="38.1" width="0.1524" layer="91"/>
<wire x1="144.78" y1="38.1" x2="144.78" y2="43.18" width="0.1524" layer="91"/>
<junction x="144.78" y="43.18"/>
<pinref part="D4" gate="G$1" pin="C"/>
<pinref part="C5" gate="G$1" pin="P$2"/>
<wire x1="132.08" y1="38.1" x2="132.08" y2="43.18" width="0.1524" layer="91"/>
<junction x="132.08" y="43.18"/>
<pinref part="L1" gate="G$1" pin="P$2"/>
<wire x1="119.38" y1="43.18" x2="124.46" y2="43.18" width="0.1524" layer="91"/>
<pinref part="CN1" gate="G$1" pin="3"/>
<pinref part="C7" gate="G$1" pin="P$2"/>
<wire x1="137.16" y1="38.1" x2="137.16" y2="43.18" width="0.1524" layer="91"/>
<junction x="137.16" y="43.18"/>
</segment>
</net>
<net name="GND" class="0">
<segment>
<pinref part="C4" gate="G$1" pin="P$1"/>
<pinref part="GND2" gate="G$1" pin="GND"/>
<wire x1="124.46" y1="25.4" x2="124.46" y2="27.94" width="0.1524" layer="91"/>
<wire x1="124.46" y1="27.94" x2="124.46" y2="30.48" width="0.1524" layer="91"/>
<wire x1="144.78" y1="33.02" x2="144.78" y2="27.94" width="0.1524" layer="91"/>
<wire x1="144.78" y1="27.94" x2="137.16" y2="27.94" width="0.1524" layer="91"/>
<junction x="124.46" y="27.94"/>
<pinref part="D4" gate="G$1" pin="A"/>
<wire x1="137.16" y1="27.94" x2="132.08" y2="27.94" width="0.1524" layer="91"/>
<wire x1="132.08" y1="27.94" x2="129.54" y2="27.94" width="0.1524" layer="91"/>
<wire x1="129.54" y1="27.94" x2="124.46" y2="27.94" width="0.1524" layer="91"/>
<pinref part="C5" gate="G$1" pin="P$1"/>
<wire x1="132.08" y1="30.48" x2="132.08" y2="27.94" width="0.1524" layer="91"/>
<junction x="132.08" y="27.94"/>
<pinref part="C7" gate="G$1" pin="P$1"/>
<wire x1="137.16" y1="30.48" x2="137.16" y2="27.94" width="0.1524" layer="91"/>
<junction x="137.16" y="27.94"/>
</segment>
<segment>
<pinref part="D1" gate="G$1" pin="A"/>
<pinref part="GND1" gate="G$1" pin="GND"/>
<wire x1="55.88" y1="35.56" x2="55.88" y2="25.4" width="0.1524" layer="91"/>
</segment>
<segment>
<pinref part="CN2" gate="G$1" pin="P$1"/>
<pinref part="GND3" gate="G$1" pin="GND"/>
<wire x1="38.1" y1="63.5" x2="38.1" y2="66.04" width="0.1524" layer="91"/>
<pinref part="C6" gate="G$1" pin="P$2"/>
<wire x1="38.1" y1="66.04" x2="38.1" y2="76.2" width="0.1524" layer="91"/>
<wire x1="43.18" y1="68.58" x2="43.18" y2="66.04" width="0.1524" layer="91"/>
<wire x1="43.18" y1="66.04" x2="38.1" y2="66.04" width="0.1524" layer="91"/>
<junction x="38.1" y="66.04"/>
</segment>
<segment>
<pinref part="GND4" gate="G$1" pin="GND"/>
<wire x1="149.86" y1="25.4" x2="149.86" y2="40.64" width="0.1524" layer="91"/>
<pinref part="CN1" gate="G$1" pin="4"/>
</segment>
<segment>
<pinref part="R5" gate="G$1" pin="P$2"/>
<pinref part="GND6" gate="G$1" pin="GND"/>
<wire x1="96.52" y1="88.9" x2="86.36" y2="88.9" width="0.1524" layer="91"/>
</segment>
</net>
<net name="N$9" class="0">
<segment>
<pinref part="U1" gate="G$1" pin="DRAIN"/>
<wire x1="55.88" y1="73.66" x2="55.88" y2="78.74" width="0.1524" layer="91"/>
<wire x1="55.88" y1="78.74" x2="48.26" y2="78.74" width="0.1524" layer="91"/>
<pinref part="CN2" gate="G$1" pin="P$2"/>
<pinref part="R4" gate="G$1" pin="P$1"/>
<wire x1="48.26" y1="78.74" x2="43.18" y2="78.74" width="0.1524" layer="91"/>
<wire x1="43.18" y1="78.74" x2="38.1" y2="78.74" width="0.1524" layer="91"/>
<wire x1="50.8" y1="88.9" x2="48.26" y2="88.9" width="0.1524" layer="91"/>
<wire x1="48.26" y1="88.9" x2="48.26" y2="78.74" width="0.1524" layer="91"/>
<junction x="48.26" y="78.74"/>
<pinref part="C6" gate="G$1" pin="P$1"/>
<wire x1="43.18" y1="76.2" x2="43.18" y2="78.74" width="0.1524" layer="91"/>
<junction x="43.18" y="78.74"/>
</segment>
</net>
<net name="N$12" class="0">
<segment>
<pinref part="R4" gate="G$1" pin="P$2"/>
<pinref part="R5" gate="G$1" pin="P$1"/>
<wire x1="76.2" y1="88.9" x2="68.58" y2="88.9" width="0.1524" layer="91"/>
<wire x1="68.58" y1="88.9" x2="60.96" y2="88.9" width="0.1524" layer="91"/>
<wire x1="68.58" y1="88.9" x2="68.58" y2="93.98" width="0.1524" layer="91"/>
<wire x1="68.58" y1="93.98" x2="144.78" y2="93.98" width="0.1524" layer="91"/>
<junction x="68.58" y="88.9"/>
<wire x1="144.78" y1="88.9" x2="144.78" y2="63.5" width="0.1524" layer="91"/>
<wire x1="144.78" y1="93.98" x2="144.78" y2="88.9" width="0.1524" layer="91"/>
<pinref part="CN1" gate="G$1" pin="1"/>
<wire x1="144.78" y1="63.5" x2="144.78" y2="48.26" width="0.1524" layer="91"/>
<wire x1="144.78" y1="48.26" x2="149.86" y2="48.26" width="0.1524" layer="91"/>
</segment>
</net>
</nets>
</sheet>
</sheets>
</schematic>
</drawing>
<compatibility>
<note version="6.3" minversion="6.2.2" severity="warning">
Since Version 6.2.2 text objects can contain more than one line,
which will not be processed correctly with this version.
</note>
</compatibility>
</eagle>
